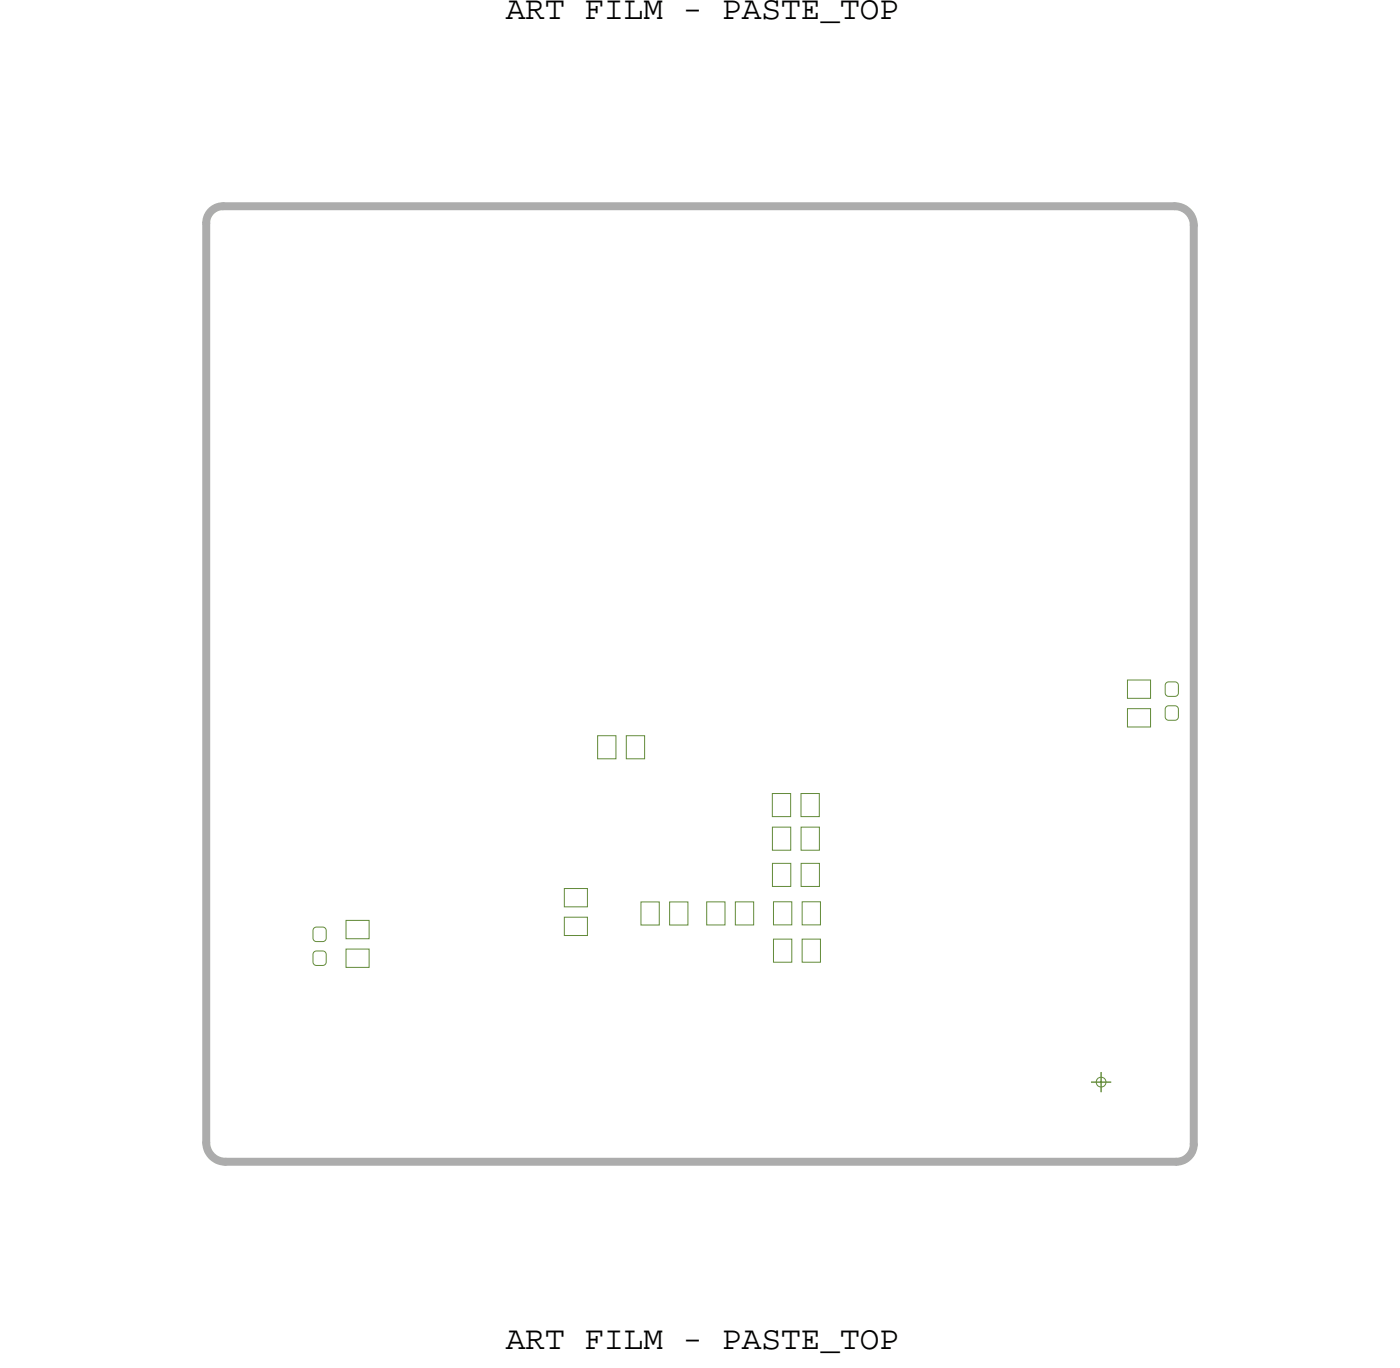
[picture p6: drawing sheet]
<svg xmlns="http://www.w3.org/2000/svg" width="88mm" height="86mm" viewBox="0 0 88 86" stroke-linecap="round" stroke-linejoin="round" font-family="sans-serif">
<!-- layer: Board Outline -->
<path d="M12.9 14v57.7zM14 12.9h59.8zM14 13a1.05 1.05 0 0 0-1.1 1M73.8 13a1.19 1.19 0 0 1 1.2 1.1M75 14.1v57.7zM12.9 71.7a1.2 1.2 0 0 0 1.3 1.2M14.2 72.9h59.7zM75 71.8a1.1 1.1 0 0 1-1.1 1.1" fill="none" stroke="#acacac" stroke-width=".5"/>
<path d="M13.3 13.2l.3-.2h.4h60a1 1 0 0 1 1 1v58a1 1 0 0 1-1 1h-60a1 1 0 0 1-1-1v-58v-.4z" fill="none" stroke="#acacac" stroke-width=".06"/>
<!-- layer: Nets -->
<g fill="none" stroke="#638b3a" stroke-width=".06">
<path d="M19.7 58.3l.6-.1 .1 .1 .1 .6-.1 .2h-.5l-.2-.1zM19.7 59.8l.6-.1 .1 .1 .1 .6-.1 .2h-.5l-.2-.1v-.6zM21.7 57.8h1.5v1.1h-1.5zM21.7 59.6h1.5v1.1h-1.5zM35.4 55.8h1.5v1.1h-1.5zM35.4 57.6h1.5v1.1h-1.5zM37.5 46.2h1.2v1.4h-1.2zM39.3 46.2h1.2v1.4h-1.2zM40.2 56.6h1.2v1.5h-1.2zM42 56.6h1.2v1.5h-1.2zM44.4 56.6h1.1v1.5h-1.1zM46.2 56.6h1.1v1.5h-1.1z"/>
<path d="M48.5 49.8h1.1v1.5h-1.1zM48.5 51.9h1.2v1.5h-1.2zM48.5 54.2h1.2v1.5h-1.2zM48.6 59h1.1v1.4h-1.1zM48.6 56.6h1.1v1.5h-1.1zM50.3 49.8h1.1v1.5h-1.1zM50.3 51.9h1.2v1.5h-1.2zM50.3 54.2h1.2v1.5h-1.2zM50.4 59h1.1v1.4h-1.1zM50.4 56.6h1.1v1.5h-1.1zM70.8 44.5h1.4v1.1h-1.4zM70.8 42.7h1.4v1.1h-1.4z"/>
<path d="M73.2 42.9l.6-.1 .1 .1 .1 .6-.1 .2h-.5h-.2v-.7zM73.2 44.4l.6-.1 .1 .1 .1 .6-.1 .2h-.5h-.2v-.7z"/>
</g>
<!-- layer: Drawing Origin -->
<path d="M68.9 67.7l.2-.1 .3 .1v.2v.3l-.3 .1-.2-.1-.1-.3z" fill="none" stroke="#638b3a" stroke-width=".06"/>
<path d="M68.5 67.9h1.3M69.1 67.3v1.3" fill="none" stroke="#638b3a" stroke-width=".09"/>
<g font-size="2.1">
<text x="31.8" y="1.2">ART FILM - PASTE_TOP</text>
<text x="31.8" y="84.7">ART FILM - PASTE_TOP</text>
</g>
</svg>
